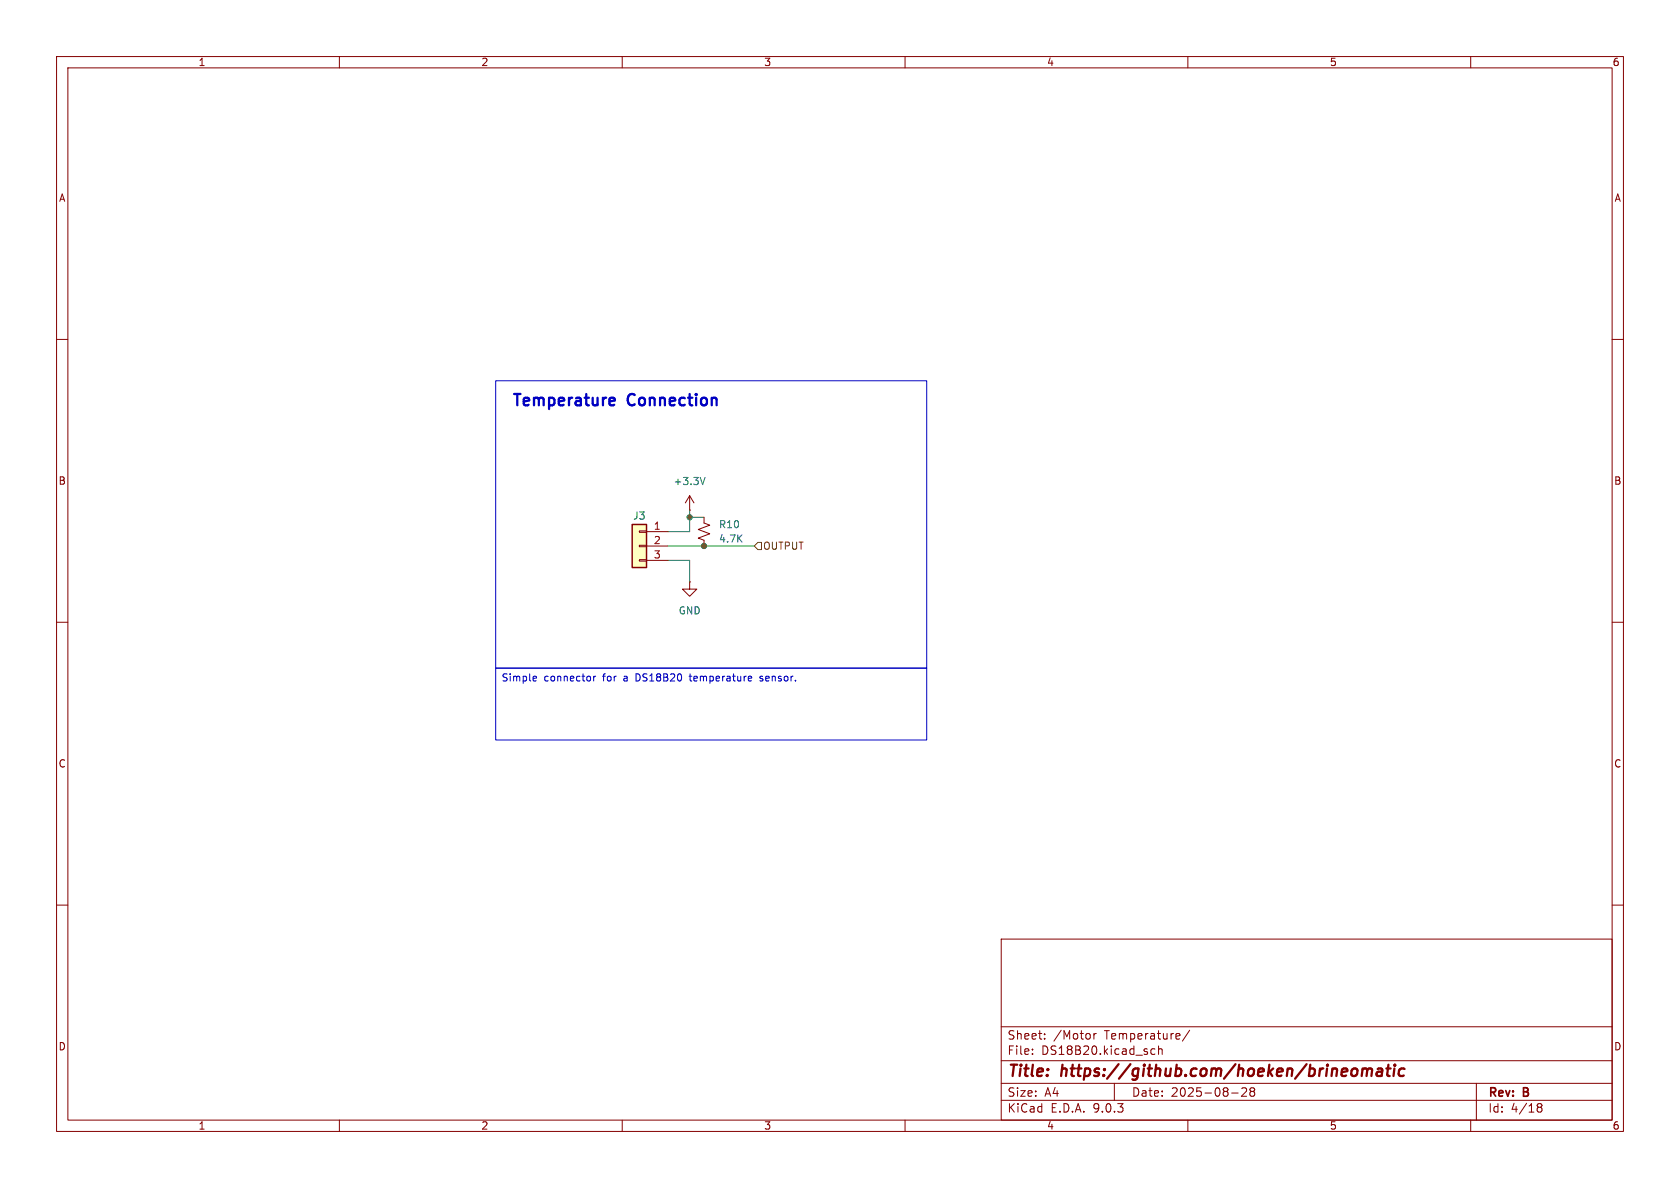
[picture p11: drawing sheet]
<svg xmlns="http://www.w3.org/2000/svg" width="297mm" height="210mm" viewBox="0 0 297 210" stroke-linecap="round" stroke-linejoin="round" font-family="sans-serif">
<g fill="none" stroke="#840000" stroke-width=".18">
<path d="M10 10h277v190h-277zM12 12h273v186h-273zM60 10v2M110 10v2M160 10v2M210 10v2M260 10v2M10 60h2M285 60h2M10 110h2M285 110h2M10 160h2"/>
<path d="M177 166h108v32h-108zM285 160h2M60 198v2M110 198v2M160 198v2M177 194.5h108M177 191.5h108M177 187.5h108M177 181.5h108M182.5 186.3v.1M182.5 185.5v.1M184.7 183.6v.1"/>
<path d="M184.7 182.8v.1M193.4 182.7v1M193.8 182.7l-.3 .1-.1 .2M197 191.5v3M203.5 186.1l.2 .3 .5-.1M204.2 185.5l-.5-.1-.2 .3M204.8 185.5l.2-.1 .4 .1 .1 .9M204.8 184.9v1.5M210 198v2M210.3 182.1l-1.3 2M217.7 193.2h1.2M220.3 192.4v.5l-.8 .9h.9"/>
<path d="M221 192.4v.3l.2 .2M221.2 192.9l-.2 .3v.5l.2 .1 .5-.1 .1-.2-.1-.4-.2-.2M221.2 192.9h.3M221.7 192.4l.1 .3-.3 .2M260 198v2M261 191.5v6.5M271.7 195.5l.3 .2M271.7 195.4l.3-.3 .5 .1 .1 .3-.3 .2M272 195.7h.3M272 195.7l-.3 .3M272.3 195.7l.3 .3-.1 .5-.5 .1-.3-.3"/>
</g>
<g fill="none" stroke="#840000" stroke-width=".4">
<path d="M240.9 189.1a.49 .49 0 0 1 .8 .1M240.9 188.9l-.2 1.3M241.7 189.2a.5 .5 0 0 1 .8-.2l-.1 1.2M241.7 189.2l-.1 1M243.6 189l.2-.1 .5 .1v1.2M244.4 189.4h-.7a.4 .4 0 0 0-.4 .4 .4 .4 0 0 0 .3 .4l.7-.1M245.1 188.9h.7M245.5 188.2l-.3 1.7 .1 .2 .4 .1M246.5 188.9l-.2 1.3M246.6 188.2v.2M246.6 188.2l-.1 .1 .1 .1M246.6 188.2l.1 .1-.1 .1"/>
<path d="M248.3 189a.66 .66 0 0 0-1 .3v.5l.1 .3 .2 .1 .6-.1"/>
</g>
<path d="M111.8 92.7h2.5v7.6h-2.5z" fill="#ffffc2"/>
<path d="M111.8 92.7h2.5v7.6h-2.5z" fill="none" stroke="#840000" stroke-width=".25"/>
<g fill="none" stroke="#840000" stroke-width=".18">
<path d="M113 93.9h1.3v.2h-1.3zM113 96.4h1.3v.2h-1.3zM113 98.9h1.3v.3h-1.3zM114.3 94h3.8M114.3 96.5h3.8M114.3 99.1h3.8M121.9 90.2h.1M121.9 87.6l-.7 1.3M121.9 87.6l.8 1.3M121.9 87.6v2.6M124.5 91.4v1.1l1 .3-2.1 .8 2.1 .8-2.1 .7 1.1 .4v1M121.9 102.9v1.2h1.3l-1.3 1.3-1.3-1.3h1.3"/>
<path d="M121.9 102.9h.1"/>
</g>
<path d="M124.6 84.4l-.4 1.3" fill="none" stroke="#006464" stroke-width=".18"/>
<path d="M134 95.9h.6v1.3h-.6l-.7-.7z" fill="none" stroke="#725600" stroke-width=".18"/>
<path d="M118.1 99.1h3.8v3.8M118.1 96.5h15.2M121.9 90.2v3.8h-3.8M121.9 91.4h2.6" fill="none" stroke="#009600" stroke-width=".18"/>
<path d="M87.6 67.3h76.2v50.8h-76.2zM87.6 118.1h76.2v12.7h-76.2zM94.4 119.5l.4 .1 .1 .2-.7 .2M105 119.5v.9M105.3 119.5l-.3 .3M121.8 119.5h.5M122 119.1l.1 1.2M132.5 119.5l.3 .1 .1 .2-.6 .2M134.7 119.5l-.4 .2 .1 .2 .3 .1M94.8 120.3l-.4 .1M132.8 120.3l-.3 .1M134.3 120.3l.4 .1" fill="none" stroke="#0000c2" stroke-width=".18"/>
<path d="M108 70.3l.6 .1 .1 .4-1 .2M108.6 71.6h-.6" fill="none" stroke="#0000c2" stroke-width=".4"/>
<g fill="#009600" stroke="#009600" stroke-width=".18">
<circle cx="121.9" cy="91.4" r=".46"/>
<circle cx="124.5" cy="96.5" r=".46"/>
</g>
<g font-size="2.8" fill="#0000c2">
<text x="90.4" y="72.3">Temperature</text>
<text x="111.1" y="72.3">Connection</text>
</g>
<g font-size="2.8" fill="#840000">
<text x="178" y="190.9">Title:</text>
<text x="187.7" y="190.9">https://github.com/hoeken/brineomatic</text>
</g>
<g font-size="2.1" fill="#840000">
<text x="178" y="184">Sheet:</text>
<text x="186.2" y="184">/Motor</text>
<text x="195.3" y="184">Temperature/</text>
<text x="178" y="186.7">File:</text>
<text x="184.1" y="186.7">DS18B20.kicad_sch</text>
<text x="178" y="196.9">KiCad</text>
<text x="178" y="194.1">Size:</text>
<text x="184.7" y="194.1">A4</text>
<text x="185.7" y="196.9">E.D.A.</text>
<text x="193.3" y="196.9">9.0.3</text>
<text x="200" y="194.1">Date:</text>
<text x="207" y="194.1">2025-08-28</text>
<text x="263" y="194.3">Rev:</text>
<text x="263" y="196.9">Id:</text>
<text x="267.1" y="196.9">4/18</text>
<text x="269.4" y="194.3">B</text>
</g>
<g font-size="1.8" fill="#840000">
<text x="35" y="11.9">1</text>
<text x="85" y="11.9">2</text>
<text x="135" y="11.9">3</text>
<text x="185" y="11.9">4</text>
<text x="235" y="11.9">5</text>
<text x="285" y="11.9">6</text>
<text x="10.3" y="35.9">A</text>
<text x="285.3" y="35.9">A</text>
<text x="10.3" y="85.9">B</text>
<text x="285.3" y="85.9">B</text>
<text x="10.3" y="135.9">C</text>
<text x="285.3" y="135.9">C</text>
<text x="10.3" y="185.9">D</text>
<text x="285.3" y="185.9">D</text>
<text x="35" y="199.9">1</text>
<text x="85" y="199.9">2</text>
<text x="135" y="199.9">3</text>
<text x="185" y="199.9">4</text>
<text x="235" y="199.9">5</text>
<text x="285" y="199.9">6</text>
</g>
<g font-size="1.8" fill="#006464">
<text x="119" y="86">+3.3V</text>
<text x="111.8" y="92">J3</text>
<text x="127" y="93.6">R10</text>
<text x="127" y="96.1">4.7K</text>
<text x="119.9" y="108.8">GND</text>
</g>
<g font-size="1.8" fill="#a90000">
<text x="115.5" y="93.7">1</text>
<text x="115.5" y="96.3">2</text>
<text x="115.5" y="98.8">3</text>
</g>
<text font-size="1.8" fill="#725600" x="134.8" y="97.4">OUTPUT</text>
<g font-size="1.8" fill="#0000c2">
<text x="88.6" y="120.8">Simple</text>
<text x="96.2" y="120.8">connector</text>
<text x="106.7" y="120.8">for</text>
<text x="110.5" y="120.8">a</text>
<text x="112.9" y="120.8">DS18B20</text>
<text x="122.6" y="120.8">temperature</text>
<text x="135.2" y="120.8">sensor.</text>
</g>
</svg>
